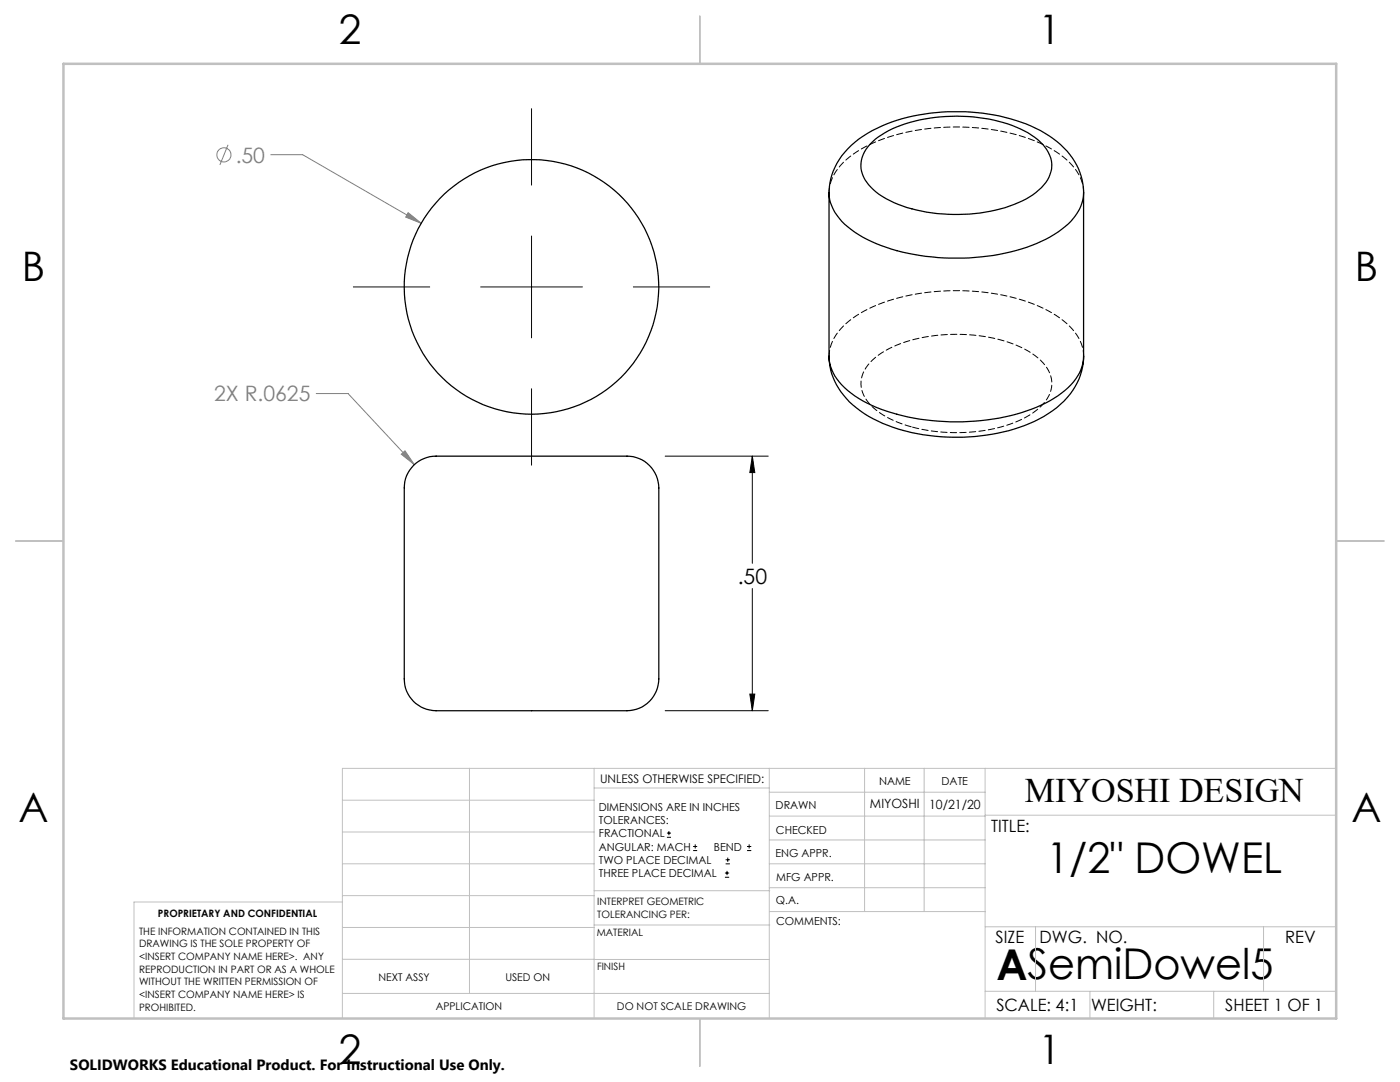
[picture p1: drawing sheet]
<svg xmlns="http://www.w3.org/2000/svg" width="279mm" height="216mm" viewBox="0 0 279 216" stroke-linecap="round" stroke-linejoin="round" font-family="sans-serif">
<g fill="none" stroke="#808080" stroke-width=".2">
<path d="M45.5 28.9l-1.6 4M54 30.9h6.4l23.7 13.7M81.5 42.4l2.6 2.2-3.1-1.3zM63.1 78.5h6.4l13.2 14.2M80.1 90.6l.7-.6 1.9 2.7z"/>
<circle cx="44.7" cy="30.9" r="1.42"/>
</g>
<g fill="none" stroke="#000" stroke-width=".2">
<path d="M106.1 21.7v15.2M70.5 57.3h15.3M95.9 57.3h20.3M106.1 47.1v20.3M126.4 57.3h15.2M106.1 77.6v15.2M132.8 91h20.5M150.1 91v21.4M150.1 91l.5 3.3h-1zM150.1 117.4v24.4M149.6 138.5h1l-.5 3.3zM132.8 141.8h20.5"/>
<path d="M133.1 167.1h.8M133.1 166.2h.8M133.5 165.8v.9M138.3 169.7h.8M138.3 168.9h.8M138.7 168.5v.8M144.7 175h.8M144.7 174.2h.8M144.8 172.4h.9M144.8 171.6h.9M145.1 173.8v.8M145.2 171.1v.9"/>
<path d="M149.1 169.7h.8M149.1 168.9h.8M149.5 168.5v.8"/>
</g>
<g fill="none" stroke="#c0c0c0" stroke-width=".2">
<path d="M68.3 159.7h50.3M93.7 153.3v44.9M118.6 153.3v49.9M118.6 157.2h34.9M153.5 153.3v49.9M153.5 158.1h43.1M172.5 153.3v28.6M184.4 153.3v28.6M196.6 153.3v49.9M266.7 153.3h-198.4v49.9M68.3 178.7h50.3M68.3 172.4h50.3"/>
<path d="M68.3 166h50.3M68.3 180h-41.6v23.2M118.6 177.7h35M153.5 167.6h43.1M153.5 162.8h43.1M153.5 172.4h43.1M153.5 177.1h43.1M196.6 162.7h70.1M68.3 198.2h85.2M68.3 191.4l85.2 .1M68.3 185.1h50.3M118.6 184.6h35"/>
<path d="M153.6 181.9h43M196.6 197.8h70.1M196.6 184.9h70.1M206.7 184.9v12.9M217.5 197.8v5.4M242.2 197.8v5.4M252.2 184.9v12.9"/>
</g>
<path d="M139.7 3.2v9.5M3.1 107.9h9.6M266.7 107.9h9.5M139.7 203.2v9.6" fill="none" stroke="#c0c0c0" stroke-width=".25"/>
<path d="M12.7 12.7h254v190.5h-254z" fill="none" stroke="#c0c0c0" stroke-width=".5"/>
<path d="M149.6 138.5h1l-.5 3.3zM150.1 91l.5 3.3h-1z" fill="#000"/>
<path d="M80.1 90.6l2.6 2.1-1.9-2.7zM81.5 42.4l-.5 .9 3.1 1.3z" fill="#808080"/>
<g fill="none" stroke="#000" stroke-width=".25">
<path d="M165.5 38.5a13.6 13.6 0 0 1 6.8-11.3 34.9 34.9 0 0 1 20.3-4.9 34 34 0 0 1 16.8 4.8 13.8 13.8 0 0 1 6.9 11.4M165.5 38.5a9.4 9.4 0 0 0 4.4 7.3 32.7 32.7 0 0 0 16.1 5.5 42.2 42.2 0 0 0 22.7-3.6 13.8 13.8 0 0 0 7-6.6l.4-1.2 .2-1.4M165.5 38.5v32.6M173.6 28.8a19.5 19.5 0 0 1 11-5.1 33.1 33.1 0 0 1 19.1 2.1 10.4 10.4 0 0 1 6 5.7 6.2 6.2 0 0 1-2.4 6.4 23 23 0 0 1-12.8 4.7 30.6 30.6 0 0 1-18.4-3.4 8 8 0 0 1-4.3-6.1 6.3 6.3 0 0 1 1.8-4.3zM216.3 38.5v32.6M165.5 71.1a13.5 13.5 0 0 0 6.2 10.9 33.7 33.7 0 0 0 19.4 5.2 35.8 35.8 0 0 0 17.3-4.1 14.7 14.7 0 0 0 7.8-10.6l.1-1.4M165.5 71.1a9.3 9.3 0 0 0 4.4 7.4 32.7 32.7 0 0 0 16.1 5.4 43.1 43.1 0 0 0 22.7-3.5 14.2 14.2 0 0 0 7-6.6l.4-1.3 .2-1.4M82.5 92.9a7.9 7.9 0 0 1 6.3-1.9h31.6a29.9 29.9 0 0 1 6.6 .3 6.4 6.4 0 0 1 4.5 6.1v38.1a6.5 6.5 0 0 1-7.4 6.3h-31.6a37.4 37.4 0 0 1-7.3-.3 6.4 6.4 0 0 1-4.5-6v-38.1a6.1 6.1 0 0 1 1.8-4.5z"/>
<circle cx="106.1" cy="57.3" r="25.4"/>
</g>
<path d="M182 85.2a16.4 16.4 0 0 1-9-5.3 5.8 5.8 0 0 1 1.2-8.1 23.3 23.3 0 0 1 13.5-5 30.9 30.9 0 0 1 17.5 3.3 8.3 8.3 0 0 1 4.7 6 7.2 7.2 0 0 1-3.8 6.3 29.3 29.3 0 0 1-18 3.8l-3.1-.4-3-.6" fill="none" stroke="#000" stroke-width=".2" stroke-dasharray="1.3 .6" stroke-dashoffset="-.1"/>
<path d="M165.5 38.4a9.3 9.3 0 0 1 4-7 32.3 32.3 0 0 1 17-5.9 42.3 42.3 0 0 1 22.6 3.8 13 13 0 0 1 6.9 7.4l.3 1.7M216.3 71.1a9.3 9.3 0 0 0-4.1-7.1 32.4 32.4 0 0 0-17.1-5.8 42.2 42.2 0 0 0-22.5 3.8 12.9 12.9 0 0 0-6.9 7.4l-.2 1.7" fill="none" stroke="#000" stroke-width=".2" stroke-dasharray="1.3 .6" stroke-dashoffset=".1"/>
<g font-size="8.5">
<text x="208.8" y="174.2">1/2&quot; DOWEL</text>
<text x="198.9" y="195.5">ASemiDowel5</text>
</g>
<g font-size="8.1">
<text x="67.6" y="8.9">2</text>
<text x="207.3" y="8.9">1</text>
<text x="4.4" y="56.1">B</text>
<text x="270.4" y="56.1">B</text>
<text x="3.7" y="164.1">A</text>
<text x="269.7" y="164.1">A</text>
<text x="67.6" y="212.4">2</text>
<text x="207.3" y="212.4">1</text>
</g>
<text font-size="6.9" x="204.5" y="160.1">MIYOSHI DESIGN</text>
<g font-size="4.2" fill="#808080">
<text x="47" y="32.4">.50</text>
<text x="42.7" y="80.1">2X R.0625</text>
</g>
<text font-size="4.2" x="147.2" y="116.5">.50</text>
<g font-size="3.4">
<text x="197.8" y="166">TITLE:</text>
<text x="198.7" y="188.1">SIZE</text>
<text x="207.5" y="188.1">DWG. NO.</text>
<text x="256.5" y="188.2">REV</text>
<text x="198.8" y="201.7">SCALE: 4:1</text>
<text x="217.7" y="201.8">WEIGHT:</text>
<text x="244.5" y="201.7">SHEET 1 OF 1</text>
</g>
<text font-size="3" x="14" y="213.5">SOLIDWORKS Educational Product. For Instructional Use Only.</text>
<g font-size="2.5">
<text x="173.6" y="161.3">MIYOSHI</text>
<text x="185.4" y="161.4">10/21/20</text>
</g>
<text font-size="2.4" x="119.8" y="156.2">UNLESS OTHERWISE SPECIFIED:</text>
<g font-size="2.2">
<text x="119.5" y="161.8">DIMENSIONS ARE IN INCHES</text>
<text x="154.8" y="161.4">DRAWN</text>
<text x="175.4" y="156.6">NAME</text>
<text x="187.9" y="156.7">DATE</text>
<text x="119.5" y="164.4">TOLERANCES:</text>
<text x="119.5" y="167.1">FRACTIONAL</text>
<text x="154.9" y="166.3">CHECKED</text>
<text x="119.5" y="169.7">ANGULAR: MACH</text>
<text x="119.5" y="172.4">TWO PLACE DECIMAL</text>
<text x="142.5" y="169.7">BEND</text>
<text x="154.8" y="171">ENG APPR.</text>
<text x="119.5" y="175">THREE PLACE DECIMAL</text>
<text x="154.9" y="175.7">MFG APPR.</text>
<text x="154.9" y="180.4">Q.A.</text>
<text x="154.9" y="184.6">COMMENTS:</text>
</g>
<g font-size="2.1">
<text x="75.5" y="195.7">NEXT ASSY</text>
<text x="100.9" y="195.7">USED ON</text>
<text x="86.9" y="201.5">APPLICATION</text>
<text x="123.1" y="201.6">DO NOT SCALE DRAWING</text>
</g>
<g font-size="2">
<text x="31.5" y="182.9">PROPRIETARY AND CONFIDENTIAL</text>
<text x="119.2" y="180.6">INTERPRET GEOMETRIC</text>
<text x="119.2" y="183.1">TOLERANCING PER:</text>
<text x="27.8" y="186.5">THE INFORMATION CONTAINED IN THIS</text>
<text x="27.8" y="189">DRAWING IS THE SOLE PROPERTY OF</text>
<text x="27.8" y="191.6">&lt;INSERT COMPANY NAME HERE&gt;. ANY</text>
<text x="119.1" y="186.7">MATERIAL</text>
<text x="27.8" y="194.1">REPRODUCTION IN PART OR AS A WHOLE</text>
<text x="27.8" y="196.6">WITHOUT THE WRITTEN PERMISSION OF</text>
<text x="119.1" y="193.5">FINISH</text>
<text x="27.8" y="199.1">&lt;INSERT COMPANY NAME HERE&gt; IS</text>
<text x="27.8" y="201.7">PROHIBITED.</text>
</g>
</svg>
